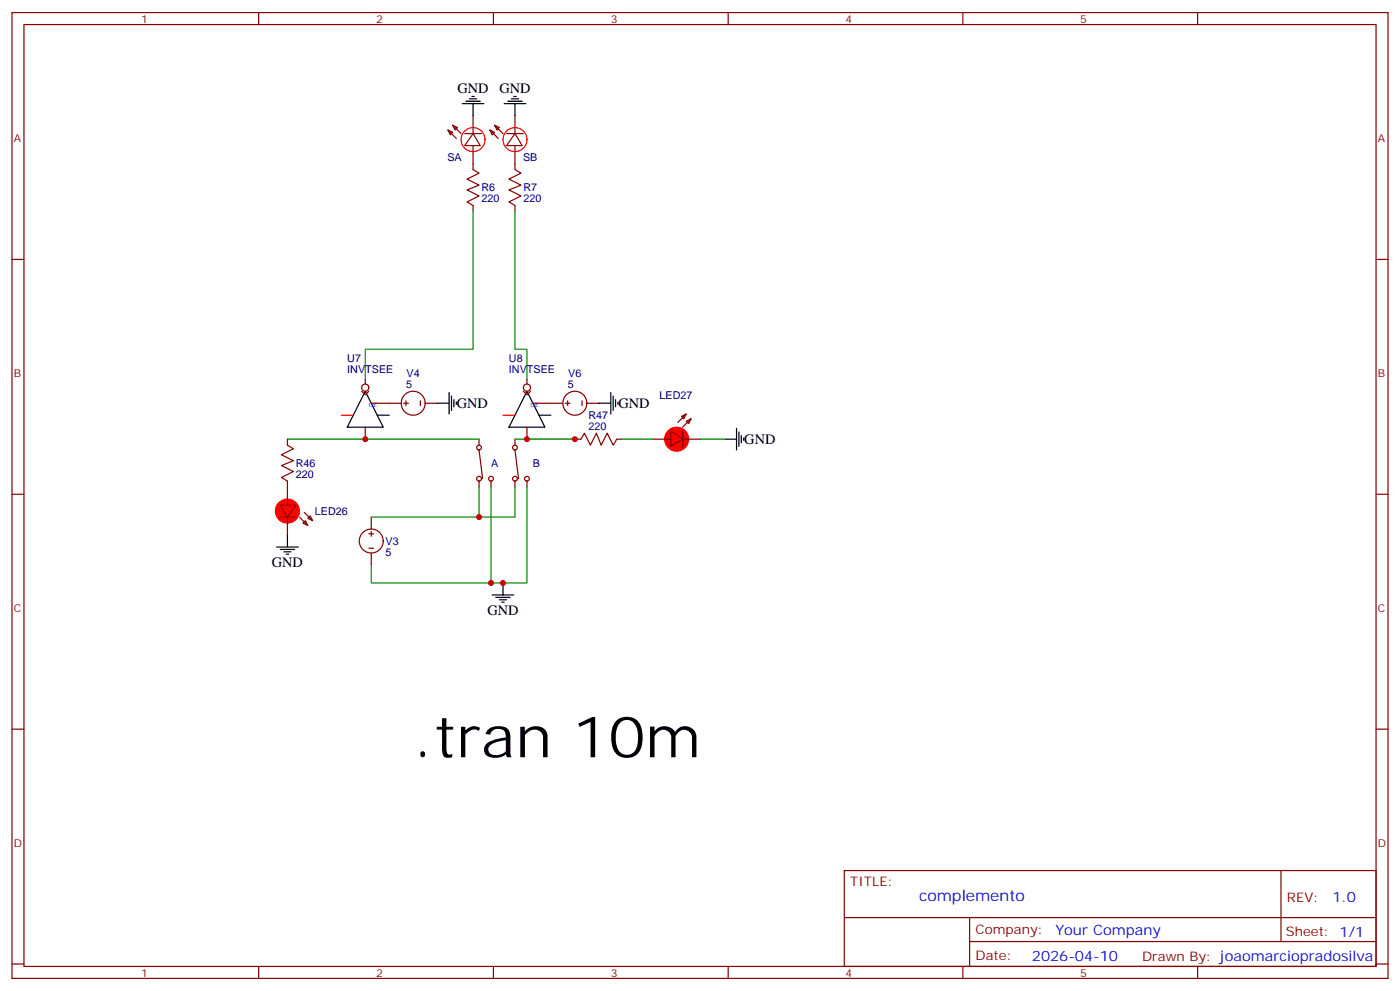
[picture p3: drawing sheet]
<svg xmlns="http://www.w3.org/2000/svg" width="412mm" height="292mm" viewBox="0 0 412 292" stroke-linecap="round" stroke-linejoin="round" font-family="sans-serif">
<g fill="none" stroke="#870000" stroke-width=".35">
<path d="M3.5 3.7h405.4v284.3h-405.4zM7.1 7.2h398.2v277.3h-398.2zM76.2 3.7v3.5M145.3 3.7v3.5M214.5 3.7v3.5M283.6 3.7v3.5M352.8 3.7v3.5M131.9 38.3l1.4 .7-.7 .7zM131.9 38.3l2.5 2.4M133.3 36.9l1.5 .7-.7 .7zM136.9 39.3h4.9M139.3 39.3l2.2 3.6h-4.6z"/>
<path d="M139.3 34v5.3M144.3 38.3l1.4 .7-.7 .7zM144.3 38.3l2.5 2.4M145.7 36.9l1.4 .7-.7 .7zM149.2 39.3h5M151.7 39.3l2.1 3.6h-4.6zM151.7 34v5.3M139.3 42.9v7l1.8 1.1-3.5 1.7 3.5 1.8-3.5 1.4 3.5 1.8-3.5 1.7 1.7 1.1v1.8M151.7 42.9v7l1.8 1.1-3.6 1.7 3.6 1.8-3.6 1.4 3.6 1.8-3.6 1.7 1.8 1.1v1.8M3.5 76.4h3.6M405.3 76.4h3.6M106.5 115.2l1.1 1 1.1-1"/>
<path d="M107.6 111.7v1.4M109.4 118.7h8.8M118.9 118.7h1.4M119.6 118v1.4M123.8 118v1.4M125.2 118.7h3.6M154.2 115.2l1 1 1.1-1M155.2 111.7v1.4M157 118.7h8.8M166.5 118.7h1.4M167.2 118v1.4M171.4 118v1.4"/>
<path d="M172.9 118.7h3.5M84.7 129.3v1.8l1.7 1-3.5 1.8 3.5 1.7-3.5 1.5 3.5 1.7-3.5 1.8 1.8 1v7.1M107.6 125.8v3.5M141.1 129.3v1.8M141.1 132.5l1.1 8.4M151.7 129.3v1.8M151.7 132.5l1.1 8.4M155.2 125.8v3.5M169.3 129.3h1.8l1.1-1.8 1.7 3.6 1.8-3.6 1.4 3.6 1.8-3.6 1.7 3.6 1.1-1.8h1.7M192.3 129.3h5.3M197.6 126.8l3.5 2.5-3.5 2.1zM200.7 122.6l1.4-.7-.7 1.4z"/>
<path d="M201.1 129.3h5.3M201.1 126.8v5M202.1 124l1.5-.7-.8 1.4zM202.1 121.9l-2.4 2.5M3.5 145.5h3.6M82.2 152.2h4.9M82.5 148.7h4.6l-2.4 3.5zM84.7 152.2v5.3M89.3 154l.7-.7 .7 1.4zM89.6 150.8l2.5 2.5M90.7 152.6l.7-.7 .7 1.4zM108.7 157.2h1.4"/>
<path d="M109.4 152.2v3.6M109.4 156.5v1.4M141.1 141.6v1.8M144.6 141.6v1.8M151.7 141.6v1.8M155.2 141.6v1.8M405.3 145.5h3.6M108.7 161.4h1.4M109.4 162.8v3.5M3.5 214.7h3.6M405.3 214.7h3.6M248.7 256.3h156.6v28.2h-156.6z"/>
<path d="M377.3 256.3v20.9M248.7 270.1h156.5M285.6 277.2h119.6M285.6 270.1v14.2M3.5 283.8h3.6M76.2 284.5v3.5M145.3 284.5v3.5M214.5 284.5v3.5M283.6 284.5v3.5M352.8 284.5v3.5M405.3 283.8h3.6"/>
<circle cx="107.6" cy="114.1" r="1.06"/>
<circle cx="121.7" cy="118.7" r="3.5"/>
<circle cx="155.2" cy="114.1" r="1.06"/>
<circle cx="169.3" cy="118.7" r="3.5"/>
<circle cx="141.1" cy="131.8" r=".71"/>
<circle cx="151.7" cy="131.8" r=".71"/>
<circle cx="109.4" cy="159.3" r="3.5"/>
<circle cx="141.1" cy="140.9" r=".71"/>
<circle cx="144.6" cy="140.9" r=".71"/>
<circle cx="151.7" cy="140.9" r=".71"/>
<circle cx="155.2" cy="140.9" r=".71"/>
</g>
<g fill="none" stroke="#f00" stroke-width=".35">
<path d="M100.5 122.2h3.6M148.2 122.2h3.5"/>
<circle cx="139.3" cy="41.1" r="3.5"/>
<circle cx="151.7" cy="41.1" r="3.5"/>
</g>
<path d="M133.3 36.9l2.5 2.4M145.7 36.9l2.5 2.4M203.6 123.3l-2.5 2.5M88.2 152.2l2.5 2.5" fill="none" stroke="#800000" stroke-width=".35"/>
<g fill="none" stroke="#000" stroke-width=".35">
<path d="M136.2 30.5h6.3M137.2 29.8h4.3M138.3 29.1h2.1M139 28.4h.7M139.3 30.5v3.5M148.5 30.5h6.4M149.6 29.8h4.2M150.6 29.1h2.2M151.3 28.4h.7M151.7 30.5v3.5M107.6 115.2l5.3 10.6h-10.6zM128.8 118.7h3.5"/>
<path d="M132.3 115.5v6.4M133 116.6v4.2M133.7 117.7v2.1M134.4 118.4v.7M155.2 115.2l5.3 10.6h-10.6zM176.4 118.7h3.5M179.9 115.5v6.4M180.6 116.6v4.2M181.3 117.7v2.1M182 118.4v.7M111.1 122.2h3.6M158.7 122.2h3.6"/>
<path d="M213.4 129.3h3.6M217 126.1v6.4M217.7 127.2v4.2M218.4 128.2v2.2M219.1 128.9v.7M84.7 157.5v3.5M81.5 161h6.3M82.5 161.7h4.3M83.6 162.5h2.1M84.3 163.2h.7M145 175.2h6.3M146 175.9h4.3"/>
<path d="M147.1 176.6h2.1M147.8 177.3h.7M148.2 171.6v3.6"/>
</g>
<path d="M139.3 62.3v40.5h-31.7v8.9M151.7 62.3v40.5h3.5v8.9M84.7 129.3h56.4M151.7 129.3h17.6M183.4 129.3h8.9M206.4 129.3h7M141.1 143.4v8.8M144.6 143.4v28.2M151.7 143.4v8.8h-42.3M155.2 143.4v28.2h-45.8v-5.3" fill="none" stroke="#008700" stroke-width=".35"/>
<g fill="#f00" stroke="#f00" stroke-width=".35">
<circle cx="84.7" cy="150.5" r="3.5"/>
<circle cx="199.3" cy="129.3" r="3.5"/>
</g>
<g fill="#c00">
<circle cx="148.2" cy="171.6" r=".88"/>
<circle cx="144.6" cy="171.6" r=".88"/>
<circle cx="141.1" cy="152.2" r=".88"/>
<circle cx="107.6" cy="129.3" r=".88"/>
<circle cx="155.2" cy="129.3" r=".88"/>
<circle cx="169.3" cy="129.3" r=".88"/>
</g>
<text font-size="16.9" x="121.7" y="222.9">.tran 10m</text>
<text font-size="4.6" fill="#00f" x="270.8" y="265.3">complemento</text>
<g font-size="4.2">
<text x="134.8" y="27.3">GND</text>
<text x="147.1" y="27.3">GND</text>
<text x="134.6" y="120.1">GND</text>
<text x="182.2" y="120.1">GND</text>
<text x="219.3" y="130.7">GND</text>
<text x="80.1" y="167">GND</text>
<text x="143.6" y="181.2">GND</text>
</g>
<g font-size="4.2" fill="#00f">
<text x="392.5" y="265.6">1.0</text>
<text x="310.9" y="275.1">Your Company</text>
<text x="304" y="282.9">2026-04-10</text>
</g>
<g font-size="3.9" fill="#800">
<text x="250.5" y="260.9">TITLE:</text>
<text x="379.1" y="265.6">REV:</text>
<text x="287.4" y="275.1">Company:</text>
<text x="378.7" y="275.7">Sheet: 1/1</text>
<text x="287.4" y="282.8">Date:</text>
<text x="336.4" y="282.8">Drawn By: joaomarciopradosilva</text>
</g>
<g font-size="3.2" fill="#800">
<text x="41.6" y="6.7">1</text>
<text x="110.8" y="6.7">2</text>
<text x="179.9" y="6.7">3</text>
<text x="249.1" y="6.7">4</text>
<text x="318.2" y="6.7">5</text>
<text x="4.1" y="41.8">A</text>
<text x="405.9" y="41.8">A</text>
<text x="4.1" y="110.9">B</text>
<text x="405.9" y="110.9">B</text>
<text x="4.1" y="180.1">C</text>
<text x="405.9" y="180.1">C</text>
<text x="4.1" y="249.2">D</text>
<text x="405.9" y="249.2">D</text>
<text x="41.6" y="287.5">1</text>
<text x="110.8" y="287.5">2</text>
<text x="179.9" y="287.5">3</text>
<text x="249.1" y="287.5">4</text>
<text x="318.2" y="287.5">5</text>
</g>
<g font-size="3.2" fill="#000080">
<text x="131.8" y="47.5">SA</text>
<text x="154.1" y="47.5">SB</text>
<text x="141.8" y="59.6">220</text>
<text x="141.8" y="56.3">R6</text>
<text x="154.2" y="59.6">220</text>
<text x="154.2" y="56.3">R7</text>
<text x="102.3" y="106.7">U7</text>
<text x="149.9" y="106.7">U8</text>
<text x="102.3" y="109.9">INVTSEE</text>
<text x="119.8" y="110.9">V4</text>
<text x="149.9" y="109.9">INVTSEE</text>
<text x="167.4" y="110.9">V6</text>
<text x="119.6" y="114.1">5</text>
<text x="167.2" y="114.1">5</text>
<text x="194.3" y="117.6">LED27</text>
<text x="173.4" y="123.2">R47</text>
<text x="173.4" y="126.5">220</text>
<text x="87.1" y="137.5">R46</text>
<text x="144.6" y="137.5">A</text>
<text x="157" y="137.5">B</text>
<text x="87.1" y="140.7">220</text>
<text x="92.8" y="151.6">LED26</text>
<text x="113.6" y="160.4">V3</text>
<text x="113.6" y="163.6">5</text>
</g>
<g font-size="1.8" fill="#00f">
<text x="108.7" y="119.8">OE</text>
<text x="156.3" y="119.8">OE</text>
</g>
</svg>
